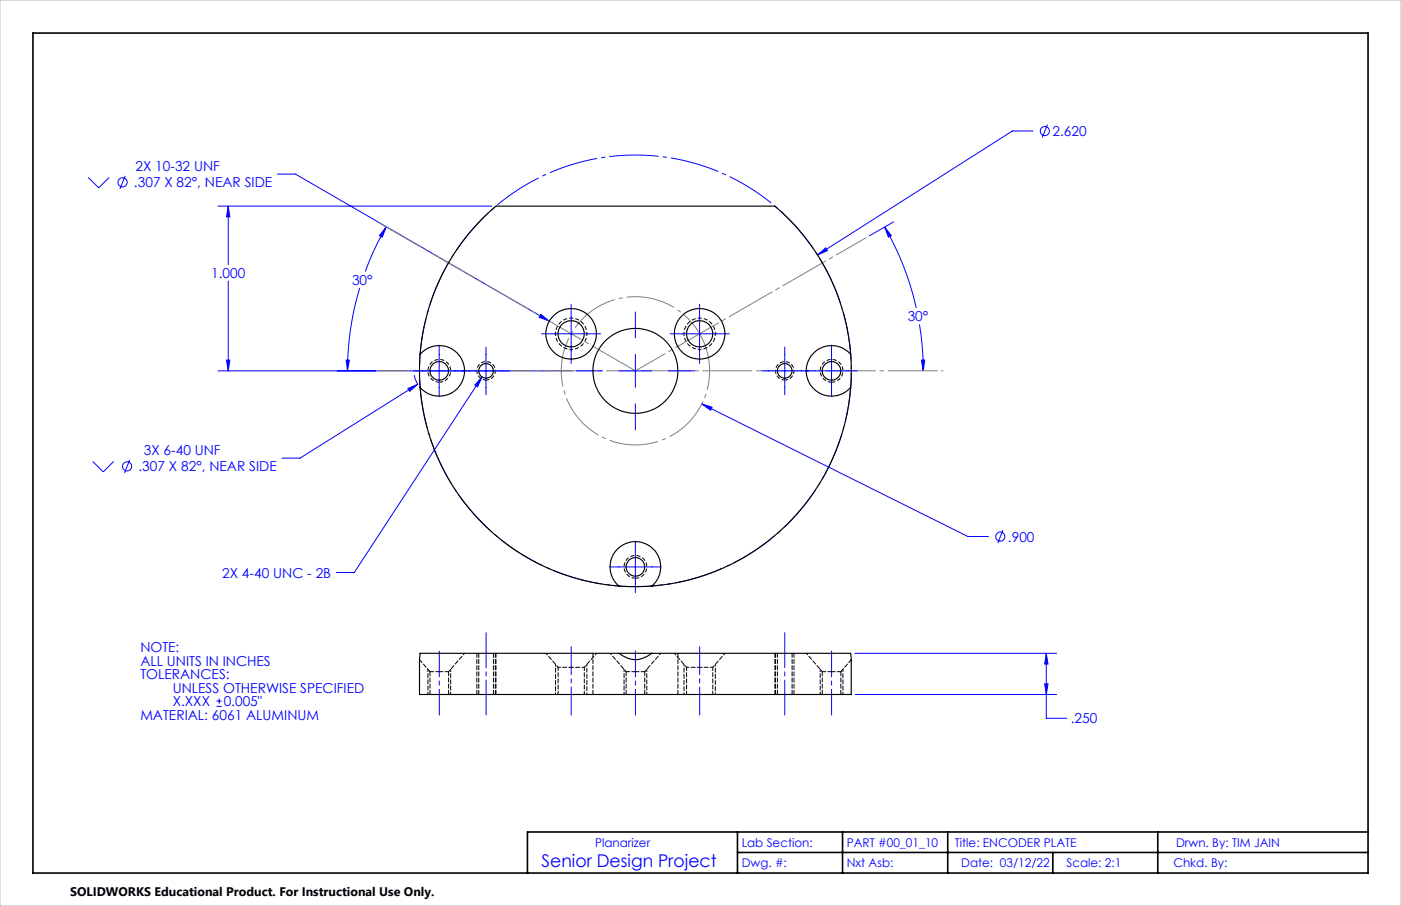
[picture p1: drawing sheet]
<svg xmlns="http://www.w3.org/2000/svg" width="432mm" height="279mm" viewBox="0 0 432 279" stroke-linecap="round" stroke-linejoin="round" font-family="sans-serif">
<g fill="none" stroke="#00f" stroke-width=".31">
<path d="M322.8 38.4l-1.6 4M27.2 54.7l3.2 3.2 3.3-3.2M38.6 54.2l-1.6 4M85.5 53.7h5.6l78.2 45.3M318.4 40.4h-6.4l-60 38.2M67.2 63.6h84.4M70.3 63.6l.5 3.3h-1zM70.3 63.6v18M119 70l-1.2 3.1-.9-.4zM119 70l-3.8 7.4-2.6 6.3M252 78.6l2.5-2.2 .5 .9zM272.7 70l2 2.7-.9 .4z"/>
<path d="M272.7 70a88.2 88.2 0 0 1 9.7 25M275.4 68.4l-7.4 4.3M70.3 86.7v27.7M110.9 88.8a89 89 0 0 0-3.8 25.6M166.7 96.9l2.6 2.1-3.1-1.2zM176 93.8v18.3M195.8 96.2v8M215.6 93.8v18.3M67.2 114.4h109.2M69.8 111.1h1l-.5 3.3zM106.7 111.1h1l-.6 3.3zM125.7 119.8l3.1-1.3-2.5 2.2z"/>
<path d="M127.7 115.7l1 2.8M128.8 118.5l-36.3 22.8h-5.6M135.4 106.4v15.9M148.6 116.3l-1.4 3-.9-.6zM148.6 116.3l-39.4 60.3h-5.6M149.8 107v14.7M166.9 102.9h18.2M177.7 114.4h8M190.7 114.4h10.2M195.8 109.3v10.2M206 114.4h8M206.5 102.9h18.3"/>
<path d="M234.5 114.4h29.7M241.9 107v14.7M256.3 106.4v15.9M283.4 100l.9 7.2 .3 7.2M284 111.1h1l-.4 3.3zM195.8 124.5v8M216.3 124.6l3.2 1-.5 .9zM216.3 124.6l82 40.9h6.4M28.6 142.3l3.2 3.2 3.2-3.2M40 141.8l-1.6 4M187.9 174.8h15.9M195.8 166.9v15.9"/>
<path d="M309.1 163.5l-1.6 4M66.7 217.8h1.7M66.7 216.2h1.7M67.6 215.4v1.6M263.5 201.5h62.1M263.6 214.2h62M322 210.9h1l-.5 3.3zM322.5 201.5l.5 3.3h-1zM322.5 201.5v20h6.3"/>
<circle cx="37.8" cy="56.2" r="1.42"/>
<circle cx="322" cy="40.4" r="1.4"/>
<circle cx="39.2" cy="143.8" r="1.41"/>
<circle cx="308.3" cy="165.5" r="1.41"/>
</g>
<path d="M259.5 94.9a66.5 66.5 0 0 0-111.5-26.8 66.5 66.5 0 0 0 30.6 110.5 66.5 66.5 0 0 0 81.8-80.3l-.9-3.4" fill="none" stroke="#00f" stroke-width=".31" stroke-dasharray="15.2 1.3 1.3 1.3" stroke-dashoffset="-1.4" stroke-linecap="butt"/>
<path d="M217.7 107.7a22.9 22.9 0 0 0-38.3-9.3 22.9 22.9 0 0 0 10.4 38 22.9 22.9 0 0 0 28.3-27.4l-.4-1.3" fill="none" stroke="#808080" stroke-width=".31" stroke-dasharray="15.2 1.3 1.3 1.3" stroke-dashoffset="2.5" stroke-linecap="butt"/>
<path d="M135.4 117.9a3.5 3.5 0 0 1-3.1-5.2 3.5 3.5 0 0 1 6-.2 3.5 3.5 0 0 1-2.6 5.3l-.3 .1M256.3 117.9a3.5 3.5 0 0 1-3.1-5.2 3.5 3.5 0 0 1 6-.2 3.5 3.5 0 0 1-2.6 5.3l-.3 .1M195.8 178.3a3.5 3.5 0 0 1-3-5.2 3.5 3.5 0 0 1 6-.2 3.5 3.5 0 0 1-2.7 5.4h-.3" fill="none" stroke="#000" stroke-width=".31" stroke-dasharray="1.3 .6" stroke-dashoffset=".1" stroke-linecap="butt"/>
<path d="M149.8 117.2a2.84 2.84 0 0 1-2.5-4.2 2.84 2.84 0 0 1 4.9-.2 2.84 2.84 0 0 1-2.1 4.4h-.3M241.9 117.2a2.84 2.84 0 0 1-2.5-4.2 2.84 2.84 0 0 1 4.9-.2 2.84 2.84 0 0 1-2.2 4.4h-.2" fill="none" stroke="#000" stroke-width=".31" stroke-dasharray="1.3 .6" stroke-dashoffset=".3" stroke-linecap="butt"/>
<path d="M176.1 107.8a4.8 4.8 0 0 1-4.3-7.2 4.8 4.8 0 0 1 8.3-.3 4.8 4.8 0 0 1-3.7 7.4l-.3 .1M215.6 107.8a4.8 4.8 0 0 1-4.2-7.2 4.8 4.8 0 0 1 8.3-.3 4.8 4.8 0 0 1-3.7 7.4l-.4 .1" fill="none" stroke="#000" stroke-width=".31" stroke-dasharray="1.3 .6" stroke-dashoffset=".7" stroke-linecap="butt"/>
<path d="M135.4 220.5v-19.7M195.8 220.5v-19.7M256.3 220.5v-19.7" fill="none" stroke="#00f" stroke-width=".31" stroke-dasharray="15.2 1.3 1.3 1.3" stroke-dashoffset="7.3"/>
<path d="M149.8 220.5v-25.4M241.9 220.5v-25.4" fill="none" stroke="#00f" stroke-width=".31" stroke-dasharray="15.2 1.3 1.3 1.3" stroke-dashoffset="4.4"/>
<path d="M176.1 220.5v-21.1M215.6 220.5v-21.1" fill="none" stroke="#00f" stroke-width=".31" stroke-dasharray="15.2 1.3 1.3 1.3" stroke-dashoffset="6.6"/>
<path d="M10.2 10.2h411.4v259h-411.4zM227.3 256.6v12.6M259.7 256.6v12.6M292.1 256.6v12.6M356.8 256.6v12.6M421.6 256.6h-259v12.6M227.3 262.9h194.3M324.5 262.9v6.3" fill="none" stroke="#000" stroke-width=".5"/>
<path d="M0 0h431.8v279.4h-431.8z" fill="none" stroke="#c0c0c0" stroke-width=".31"/>
<path d="M195.8 114.4l71.1-41.1" fill="none" stroke="#808080" stroke-width=".31" stroke-dasharray="15.2 1.3 1.3 1.3" stroke-dashoffset="4.7"/>
<path d="M195.8 114.4h94.8" fill="none" stroke="#808080" stroke-width=".31" stroke-dasharray="15.2 1.3 1.3 1.3" stroke-dashoffset="-1.7"/>
<path d="M195.8 114.4h-78.8" fill="none" stroke="#808080" stroke-width=".31" stroke-dasharray="15.2 1.3 1.3 1.3" stroke-dashoffset="6.3"/>
<path d="M195.8 114.4l-79.4-45.9" fill="none" stroke="#808080" stroke-width=".31" stroke-dasharray="15.2 1.3 1.3 1.3" stroke-dashoffset="-.2"/>
<path d="M131.9 206.4v7.8M138.9 206.4v7.8M192.3 206.4v7.8M199.4 206.4v7.8M252.8 206.4v7.8M259.8 206.4v7.8" fill="none" stroke="#000" stroke-width=".31" stroke-dasharray="1.3 .6" stroke-dashoffset=".6"/>
<path d="M147 201.5v12.7M152.7 201.5v12.7M239 201.5v12.7M244.7 201.5v12.7" fill="none" stroke="#000" stroke-width=".31" stroke-dasharray="1.3 .6"/>
<path d="M171.2 204.9v9.3M180.9 204.9v9.3M210.8 204.9v9.3M220.5 204.9v9.3" fill="none" stroke="#000" stroke-width=".31" stroke-dasharray="1.3 .6" stroke-dashoffset=".8"/>
<g fill="#00f">
<path d="M252 78.6l2.5-2.2 .5 .9z"/>
<path d="M322.5 201.5l.5 3.3h-1zM322 210.9h1l-.5 3.3zM166.7 96.9l-.5 .9 3.1 1.2zM125.7 119.8l.6 .9 2.5-2.2zM148.6 116.3l-2.3 2.4 .9 .6zM216.3 124.6l2.7 1.9 .5-.9zM119 70l-1.2 3.1-.9-.4zM106.7 111.1h1l-.6 3.3zM284 111.1h1l-.4 3.3zM272.7 70l2 2.7-.9 .4zM69.8 111.1h1l-.5 3.3zM70.3 63.6l.5 3.3h-1z"/>
</g>
<g fill="none" stroke="#000" stroke-width=".35">
<path d="M129.5 109.3a7.8 7.8 0 0 1 11.3-.6 7.8 7.8 0 0 1 0 11.3 7.8 7.8 0 0 1-11.3-.5M129.5 109.3l-.2 4 .2 6.2M129.5 119.5a66.6 66.6 0 0 0 61.2 61.2M129.5 109.3a66.3 66.3 0 0 1 23.4-45.7h85.9a66.4 66.4 0 0 1 23.4 45.7M262.2 109.3a7.8 7.8 0 0 0-11.3-.6 7.8 7.8 0 0 0 0 11.3 7.8 7.8 0 0 0 11.3-.5M262.2 109.3l.2 3-.2 7.2M262.2 119.5a66.6 66.6 0 0 1-61.3 61.2M190.7 180.7a7.8 7.8 0 0 1-.5-11.2 7.8 7.8 0 0 1 11.3 0 7.8 7.8 0 0 1-.6 11.2M190.7 180.7l3 .2 7.2-.2M190.7 201.5h-61.2l-.2 12.7h133.1l-.2-12.7h-61.3M190.7 201.5a7.6 7.6 0 0 0 10.2 0M190.7 201.5h10.2"/>
<circle cx="135.4" cy="114.4" r="2.87"/>
<circle cx="149.8" cy="114.4" r="2.26"/>
<circle cx="176" cy="102.9" r="7.8"/>
<circle cx="176" cy="103" r="4"/>
<circle cx="195.8" cy="114.4" r="13.1"/>
<circle cx="215.6" cy="103" r="4"/>
<circle cx="215.6" cy="102.9" r="7.8"/>
<circle cx="241.8" cy="114.4" r="2.26"/>
<circle cx="256.3" cy="114.4" r="2.87"/>
<circle cx="195.8" cy="174.8" r="2.87"/>
</g>
<g fill="none" stroke="#000" stroke-width=".31" stroke-dasharray="1.3 .6">
<path d="M132.5 207.1v7.1M138.3 214.2v-7.1M147.6 201.5v12.7M152.1 214.2v-12.7M152.9 214.2v-12.7M182.8 201.5v12.7M193 207.1v7.1M198.7 214.2v-7.1M208.9 214.2v-12.7M238.8 214.2v-12.7M239.6 201.5v12.7M244.1 214.2v-12.7"/>
<path d="M253.4 207.1v7.1M259.2 214.2v-7.1"/>
</g>
<path d="M132.5 207.1h2.9M135.4 207.1h2.9M193 207.1h2.8M195.8 207.1h2.9M253.4 207.1h2.9M256.3 207.1h2.9" fill="none" stroke="#000" stroke-width=".31" stroke-dasharray="1.3 .6" stroke-dashoffset=".2"/>
<path d="M172 205.8h4.1M176.1 205.8h4M211.6 205.8h4M215.6 205.8h4.1" fill="none" stroke="#000" stroke-width=".31" stroke-dasharray="1.3 .6" stroke-dashoffset=".5"/>
<path d="M138.3 207.1l4.9-5.6M188 201.5l5 5.6M198.7 207.1l4.9-5.6M248.5 201.5l4.9 5.6" fill="none" stroke="#000" stroke-width=".31" stroke-dasharray="1.3 .6" stroke-dashoffset=".7"/>
<path d="M129.3 203.4l3.2 3.7M259.2 207.1l3.2-3.7" fill="none" stroke="#000" stroke-width=".31" stroke-dasharray="1.3 .6" stroke-dashoffset=".1"/>
<path d="M168.3 201.5l3.7 4.3M180.1 205.8l3.7-4.3M207.8 201.5l3.8 4.3M219.7 205.8l3.7-4.3" fill="none" stroke="#000" stroke-width=".31" stroke-dasharray="1.3 .6" stroke-dashoffset=".6"/>
<path d="M172 205.8v8.4M180.1 214.2v-8.4M211.6 205.8v8.4M219.7 214.2v-8.4" fill="none" stroke="#000" stroke-width=".31" stroke-dasharray="1.3 .6" stroke-dashoffset=".3"/>
<text font-size="5.4" fill="#00f" x="166.9" y="267.5">Senior Design Project</text>
<g font-size="4.2" fill="#00f">
<text x="324.4" y="41.9">2.620</text>
<text x="41.8" y="52.7">2X 10-32 UNF</text>
<text x="41.3" y="57.8">.307 X 82°, NEAR SIDE</text>
<text x="65.1" y="85.7">1.000</text>
<text x="108.5" y="87.8">30°</text>
<text x="279.8" y="99.1">30°</text>
<text x="44.3" y="140.3">3X 6-40 UNF</text>
<text x="42.7" y="145.4">.307 X 82°, NEAR SIDE</text>
<text x="310.7" y="167">.900</text>
<text x="68.5" y="178.2">2X 4-40 UNC - 2B</text>
<text x="43.3" y="201.1">NOTE:</text>
<text x="43.3" y="205.3">ALL UNITS IN INCHES</text>
<text x="43.3" y="209.4">TOLERANCES:</text>
<text x="53.3" y="213.6">UNLESS OTHERWISE SPECIFIED</text>
<text x="43.3" y="222">MATERIAL: 6061 ALUMINUM</text>
<text x="53.3" y="217.8">X.XXX</text>
<text x="68.9" y="217.8">0.005&quot;</text>
<text x="330" y="223.1">.250</text>
</g>
<text font-size="3.8" x="21.6" y="276.3">SOLIDWORKS Educational Product. For Instructional Use Only.</text>
<g font-size="3.7" fill="#00f">
<text x="183.4" y="261.3">Planarizer</text>
<text x="228.6" y="261.1">Lab Section:</text>
<text x="261" y="261.1">PART #00_01_10</text>
<text x="294.3" y="261.1">Title: ENCODER PLATE</text>
<text x="362.5" y="261.1">Drwn. By: TIM JAIN</text>
<text x="228.6" y="267.5">Dwg. #:</text>
<text x="261" y="267.5">Nxt Asb:</text>
<text x="296.2" y="267.5">Date: 03/12/22</text>
<text x="328.7" y="267.5">Scale: 2:1</text>
<text x="361.6" y="267.5">Chkd. By:</text>
</g>
</svg>
